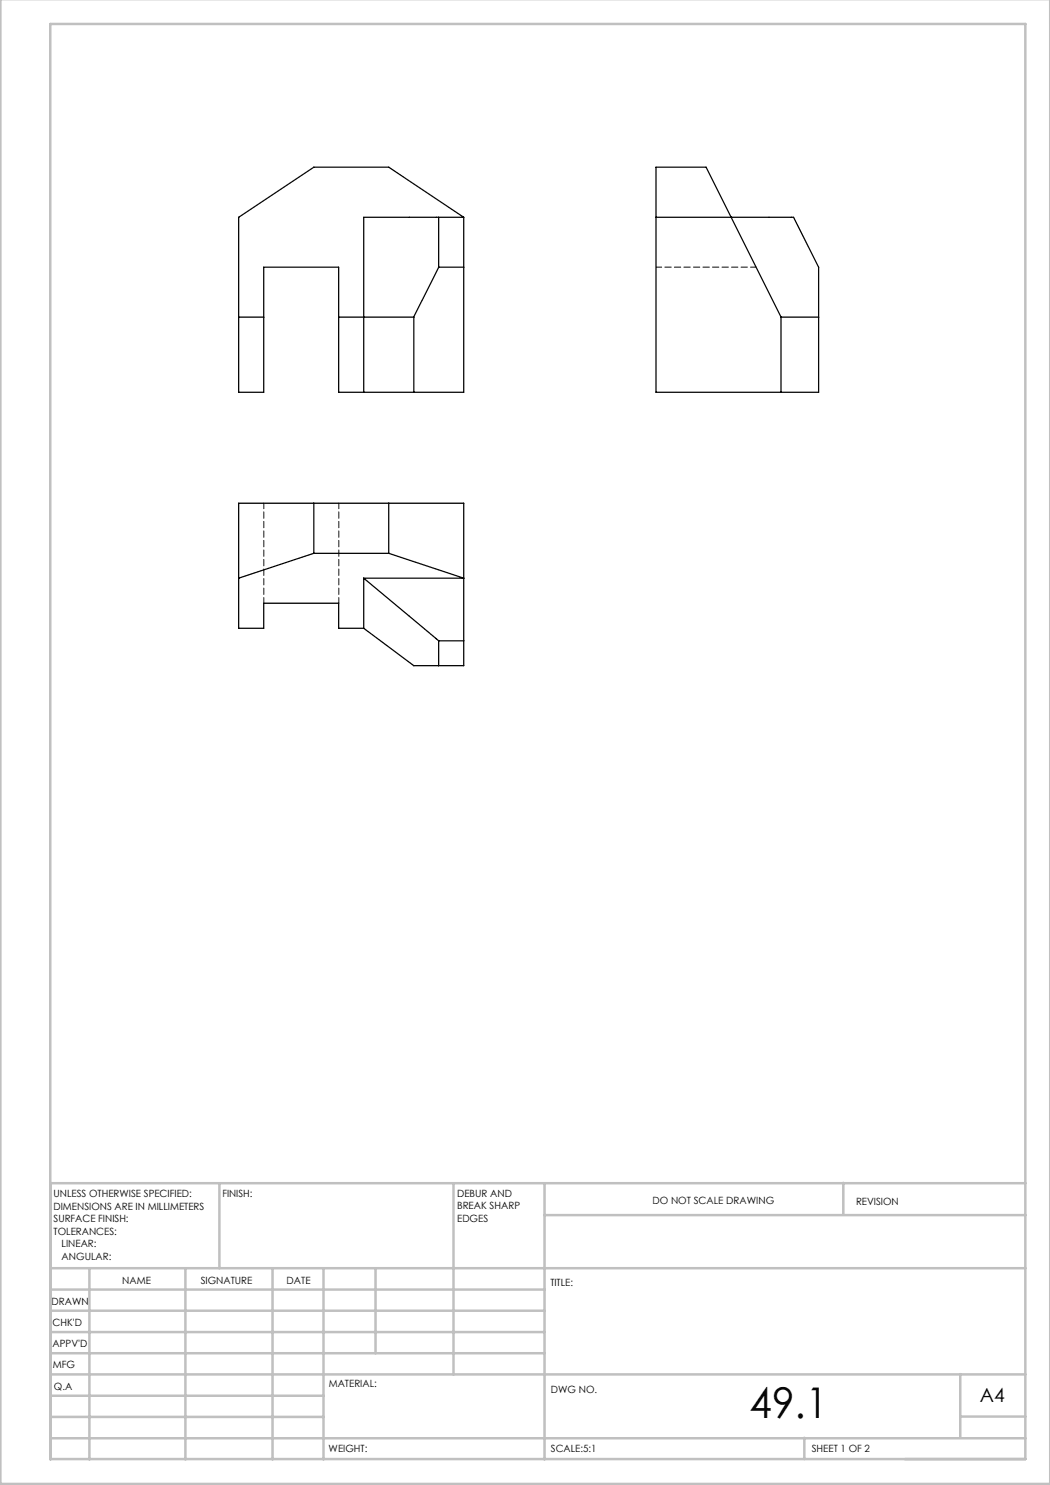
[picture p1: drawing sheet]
<svg xmlns="http://www.w3.org/2000/svg" width="210mm" height="297mm" viewBox="0 0 210 297" stroke-linecap="round" stroke-linejoin="round" font-family="sans-serif">
<g fill="none" stroke="#c0c0c0" stroke-width=".5">
<path d="M.1 -.1v296.9h209.9v-296.9M10.1 4.8h195v287h-195zM43.9 236.6v17M90.7 236.6v38.3M108.9 236.6v55.3M168.7 236.6v6.3M205.1 236.6h-195v55.3M10.1 253.6h195M10.1 257.9h98.8M17.9 253.6v38.3M37.1 253.6v38.3M54.5 253.6v38.3"/>
<path d="M64.7 253.6v38.3M75.1 253.6v17M108.9 243h96.2M10.1 270.6h98.8M10.1 266.4h98.8M10.1 262.1h98.8M10.1 279.1h54.6M10.1 274.9h195M192.1 274.8v12.7M10.1 287.7h195M10.1 283.4h54.6M160.9 287.5v4.3"/>
<path d="M192.1 283.3h13"/>
</g>
<g fill="none" stroke="#000" stroke-width=".25">
<path d="M47.7 43.5l15.1-10.1h15l14.9 10.1v35h-25v-25.1h-15v25.1h-5zM87.7 53.4l-5 10M87.7 43.5v9.9M87.7 53.4h5M92.7 43.5h-20v35M131.2 43.5h27.5l5 9.9v10M47.7 63.4h5M67.7 63.4h15.1M82.8 63.4v15.1M156.2 63.4h7.5M156.2 63.4l-15-30h-10v45.1h32.5v-15.1M156.2 63.4v15.1"/>
<path d="M62.8 100.6v10.1M62.8 110.7l-15.1 4.9M62.8 110.7h15M72.7 115.6v10.1M72.7 115.6l15 12.6M77.8 100.6v10.1M77.8 110.7l14.9 4.9h-20M72.7 125.7l10 7.4h5M72.7 125.7h-5v-5.1h-15v5.1h-5v-25.1h45v32.5h-5M87.7 128.2v4.9M87.7 128.2h5"/>
</g>
<path d="M151.2 53.4h-20M52.8 120.6v-20M67.8 120.6v-20" fill="none" stroke="#000" stroke-width=".2" stroke-dasharray="1.3 .6" stroke-dashoffset=".2"/>
<text font-size="8.5" x="149.9" y="283.5">49.1</text>
<text font-size="3.9" x="196" y="280.4">A4</text>
<g font-size="2">
<text x="10.7" y="239.5">UNLESS OTHERWISE SPECIFIED:</text>
<text x="44.5" y="239.5">FINISH:</text>
<text x="91.4" y="239.4">DEBUR AND</text>
<text x="10.7" y="242">DIMENSIONS ARE IN MILLIMETERS</text>
<text x="10.7" y="244.5">SURFACE FINISH:</text>
<text x="91.4" y="241.9">BREAK SHARP</text>
<text x="91.4" y="244.4">EDGES</text>
<text x="130.5" y="240.8">DO NOT SCALE DRAWING</text>
<text x="171.2" y="241">REVISION</text>
<text x="10.7" y="247">TOLERANCES:</text>
<text x="12.3" y="249.5">LINEAR:</text>
<text x="12.3" y="252">ANGULAR:</text>
<text x="24.4" y="256.9">NAME</text>
<text x="40.1" y="256.8">SIGNATURE</text>
<text x="57.3" y="256.8">DATE</text>
<text x="110.1" y="257.1">TITLE:</text>
<text x="10.3" y="260.9">DRAWN</text>
<text x="10.5" y="269.3">APPV'D</text>
<text x="10.5" y="265.2">CHK'D</text>
<text x="10.6" y="273.6">MFG</text>
<text x="10.8" y="278">Q.A</text>
<text x="65.8" y="277.4">MATERIAL:</text>
<text x="110.2" y="278.5">DWG NO.</text>
<text x="65.7" y="290.4">WEIGHT:</text>
<text x="110.2" y="290.5">SCALE:5:1</text>
<text x="162.4" y="290.4">SHEET 1 OF 2</text>
</g>
</svg>
